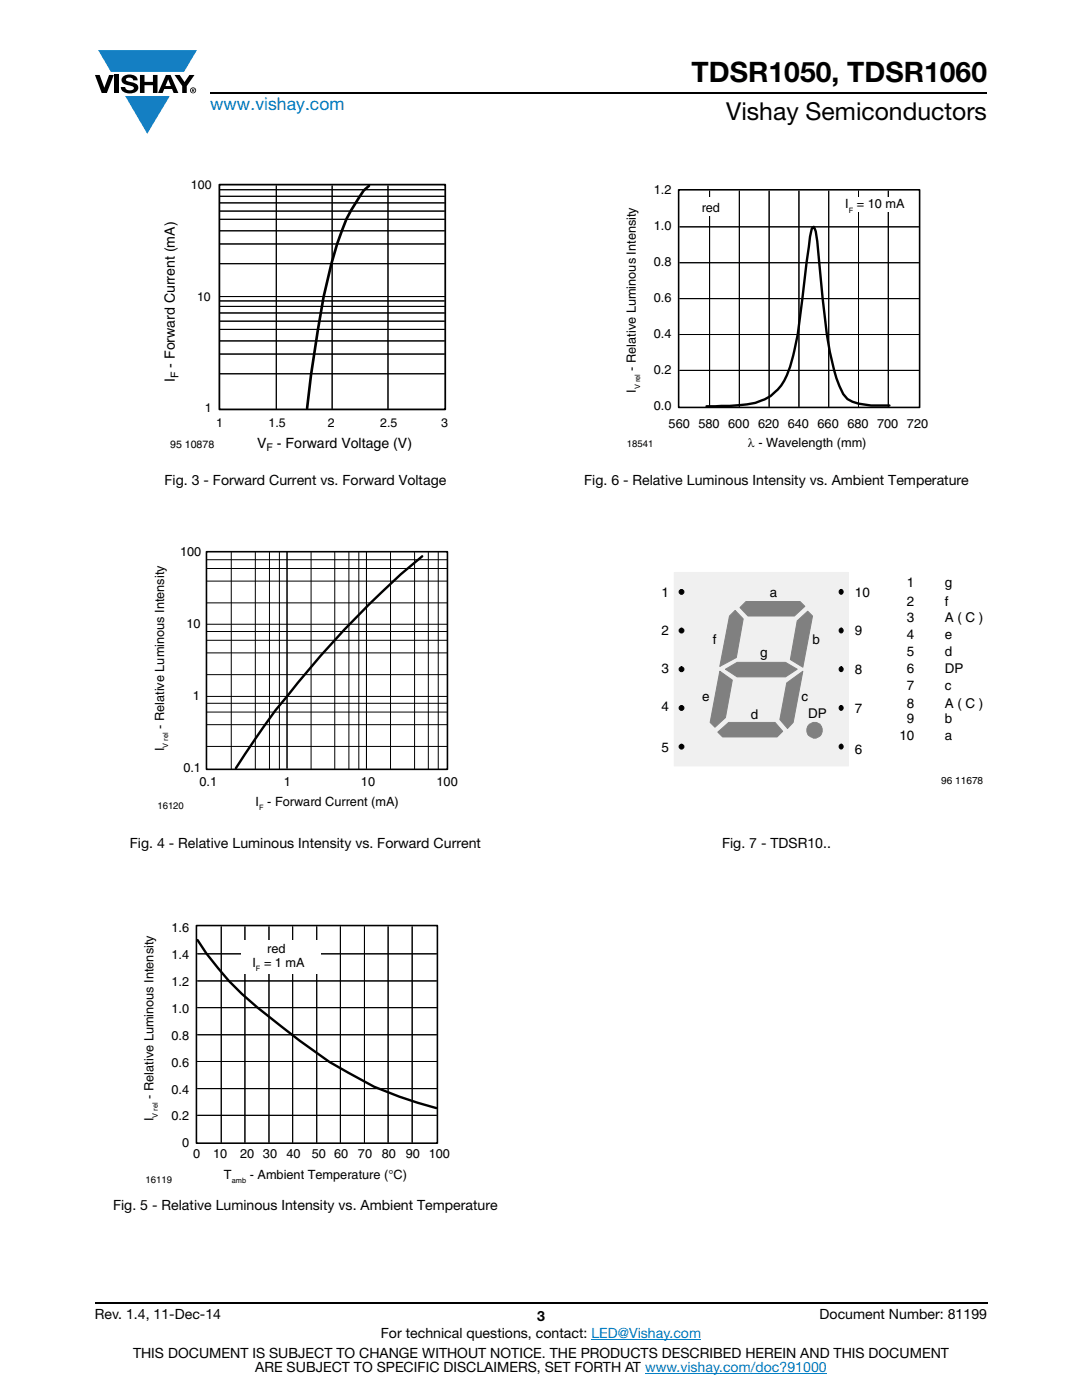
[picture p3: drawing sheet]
<svg xmlns="http://www.w3.org/2000/svg" width="216mm" height="279mm" viewBox="0 0 216 279" stroke-linecap="round" stroke-linejoin="round" font-family="sans-serif">
<g fill="#147fc3">
<path d="M19.6 10h19.7l-2.6 4.3h-1.1h-13.5z"/>
<path d="M25 19.2h8.9l-4.5 7.5z"/>
</g>
<g fill="#000">
<path d="M18.9 15h1l.9 2.5 1-2.5h.9l-1.4 3.6h-1zM22.9 15h.9v3.6h-.9zM24.6 15.3a2.1 2.1 0 0 1 2.8 .3l.1 .4h-.9a.79 .79 0 0 0-.7-.5 .79 .79 0 0 0-.8 .4l.3 .3 1 .2a1.08 1.08 0 0 1 1.2 1 1.08 1.08 0 0 1-1.1 1.2 1.73 1.73 0 0 1-2.4-1.2h.9a.96 .96 0 0 0 .8 .6 .96 .96 0 0 0 .9-.4 1.31 1.31 0 0 0-1.2-.6 1.03 1.03 0 0 1-1.1-.6 1.03 1.03 0 0 1 .2-1.1zM27.9 15h.9v1.3h1.7v-1.3h.9v3.6h-.9v-1.6h-1.7v1.6h-.9zM34.8 15h1.1l.9 1.4 1-1.4h1l-1.5 2.2v1.4h-.9v-1.4z"/>
<path d="M33.6 15.9l.5 1.3h-1.1zM33.1 15l-1.6 3.6h1l.3-.8h1.5l.3 .8h1l-1.6-3.6z"/>
<path d="M38.4 17.8h.2v.2h-.2zM38.3 17.7v.7h.1v-.3l.4 .3-.2-.3 .2-.2-.1-.2z"/>
<path d="M38.1 18a.46 .46 0 0 1 .9 0 .46 .46 0 0 1-.9 0zM37.9 18a.6 .6 0 0 0 1.2 0 .6 .6 0 0 0-1.2 0z"/>
</g>
<path d="M42 18.6h155M18.9 260h178.1" fill="none" stroke="#000" stroke-width=".36"/>
<path d="M118 267.3h21.9M128.7 274h36.3" fill="none" stroke="#007ec4" stroke-width=".2"/>
<g fill="none" stroke="#000" stroke-width=".2">
<path d="M43.8 37.9h44.9M43.8 39.2h44.9M55.1 37.1v44.5M66.3 37.1v44.5M77.4 37.1v44.5M43.8 40.5h44.9M43.8 42.1h44.9M43.8 43.8h44.9M43.8 46.1h44.9M43.8 48.7h44.9M43.8 52.6h44.9M43.8 59.2h44.9"/>
<path d="M43.8 60.1h44.9M43.8 61.2h44.9M43.8 62.5h44.9M43.8 64.1h44.9M43.8 65.7h44.9M43.8 68h44.9M43.8 70.7h44.9M43.8 74.6h44.9M41.2 116h48.1M41.2 113.5h48.1M41.2 111.7h48.1M46.1 110.2v43.2"/>
<path d="M50.9 110.2v43.2M53.8 110.2v43.2M55.7 110.2v43.2M57.3 110v43.4M62.1 110.2v43.2M66.8 110.2v43.2M69.6 110.2v43.2M71.6 110.2v43.2M73.1 110v43.4M77.9 110.2v43.2M82.7 110.2v43.2M85.5 110.2v43.2"/>
<path d="M87.4 110.2v43.2M41.2 139h48.1M41.2 134.6h48.1M41.2 130.3h48.1M41.2 127.8h48.1M41.2 126h48.1M41.2 124.6h48.1M41.2 120.3h48.1M41.2 149h48.1M41.2 144.6h48.1M41.2 142.1h48.1M41.2 140.4h48.1"/>
<path d="M39.4 195.8h47.7M39.4 190.4h47.7M44.1 184.9v43.1M48.9 184.9v43.1M53.7 184.9v43.1M58.4 184.9v43.1M63.2 184.9v43.1M67.9 184.9v43.1M72.7 184.9v43.1M77.4 184.9v43.1M82.2 184.9v43.1M39.4 217.3h47.7"/>
<path d="M39.4 211.8h47.7M39.4 206.5h47.7M39.4 201.1h47.7M39.4 222.6h47.7"/>
</g>
<path d="M73.6 37.1l-1 .9-.8 1.2a32.4 32.4 0 0 0-4.5 9.5l-1.2 3.9-1.5 6.7-2.5 15.5-.8 6.7" fill="none" stroke="#000" stroke-width=".53"/>
<path d="M43.8 36.8h45v44.9h-45z" fill="none" stroke="#000" stroke-width=".35"/>
<path d="M41.2 110.1h48.1v43.4h-48.1zM39.2 184.7h48.1v43.4h-48.1z" fill="none" stroke="#000" stroke-width=".32"/>
<path d="M84.3 111a190.8 190.8 0 0 0-33.3 36.4l-3.9 5.9M39.4 187.6a58 58 0 0 0 11.9 13.4l4.8 3.8a86 86 0 0 0 18.5 12.1l5.1 2 7.3 2.2" fill="none" stroke="#000" stroke-width=".48"/>
<path d="M48.2 187.8h15.8v6.6h-15.8z" fill="#fff"/>
<path d="M141.6 38.1v43.1M147.5 38.1v43.1M153.5 38.1v43.1M159.4 38.1v43.1M165.4 38.1v43.1M171.3 38.1v43.1M177.2 38.1v43.1M135.6 59.6h47.7M135.6 52.4h47.7M135.6 45.3h47.7M135.6 73.9h47.7M135.6 66.8h47.7" fill="none" stroke="#000" stroke-width=".2"/>
<path d="M177.5 80.9a19.4 19.4 0 0 1-7.4-.7l-1-.6-.8-1a37.9 37.9 0 0 1-3.3-11.9l-.9-7.2-1-11.3-.3-2-.4-.9-.4 .3-.4 1.7-1.5 12.3a72.5 72.5 0 0 1-2 12 12.6 12.6 0 0 1-4.3 7.4 13.1 13.1 0 0 1-6.3 1.9l-6.5 .2" fill="none" stroke="#000" stroke-width=".48"/>
<path d="M135.4 37.9h48.1v43.4h-48.1z" fill="none" stroke="#000" stroke-width=".32"/>
<g fill="#fff">
<path d="M166.7 39.4h15v3h-15z"/>
<path d="M137.4 39.4h9.2v3.6h-9.2z"/>
<path d="M132 114.2h65v42.6h-65z"/>
</g>
<path d="M134.5 114.3h34.8v38.6h-34.8z" fill="#f0f0f0"/>
<path d="M134.5 114.3h34.8v38.6h-34.8z" fill="none" stroke="#f0f0f0" stroke-width=".2"/>
<circle cx="162.6" cy="145.7" r="1.6" fill="#808080"/>
<circle cx="162.6" cy="145.7" r="1.6" fill="none" stroke="#808080" stroke-width=".2"/>
<path d="M147.7 121.3l1.2-1.3h10.7l1 1-2.1 1.9h-9.2z" fill-rule="evenodd" fill="#808080"/>
<path d="M147.7 121.3l1.2-1.3h10.7l1 1-2.1 1.9h-9.2z" fill="none" stroke="#808080" stroke-width=".2"/>
<path d="M143.2 146.1l2.2-1.9h9.3l1.5 1.7-1.1 1.2h-10.9z" fill-rule="evenodd" fill="#808080"/>
<path d="M143.2 146.1l2.2-1.9h9.3l1.5 1.7-1.1 1.2h-10.9z" fill="none" stroke="#808080" stroke-width=".2"/>
<path d="M146.7 121.8l1.6 1.7-1.4 7.7-3.3 1.8 2-10.1z" fill-rule="evenodd" fill="#808080"/>
<path d="M146.7 121.8l1.6 1.7-1.4 7.7-3.3 1.8 2-10.1z" fill="none" stroke="#808080" stroke-width=".2"/>
<path d="M159.1 123.9l2.1-1.9 .9 .9-1.9 10.3-2.5-1.6z" fill-rule="evenodd" fill="#808080"/>
<path d="M159.1 123.9l2.1-1.9 .9 .9-1.9 10.3-2.5-1.6z" fill="none" stroke="#808080" stroke-width=".2"/>
<path d="M157 136.3l3.2-2.3-1.9 10.2-1.2 1.2-1.5-1.8z" fill-rule="evenodd" fill="#808080"/>
<path d="M157 136.3l3.2-2.3-1.9 10.2-1.2 1.2-1.5-1.8z" fill="none" stroke="#808080" stroke-width=".2"/>
<path d="M143.6 134l2.5 1.7-1.3 7.5-2.1 1.9-1-.9z" fill-rule="evenodd" fill="#808080"/>
<path d="M143.6 134l2.5 1.7-1.3 7.5-2.1 1.9-1-.9z" fill="none" stroke="#808080" stroke-width=".2"/>
<path d="M144.8 133.6l2.3-1.4h9.6l2.4 1.4-2.4 1.5h-9.6z" fill-rule="evenodd" fill="#808080"/>
<path d="M144.8 133.6l2.3-1.4h9.6l2.4 1.4-2.4 1.5h-9.6z" fill="none" stroke="#808080" stroke-width=".2"/>
<g fill="#000">
<circle cx="136" cy="118.1" r=".48"/>
<circle cx="167.9" cy="118.1" r=".43"/>
<circle cx="136" cy="133.6" r=".48"/>
<circle cx="136" cy="125.8" r=".48"/>
<circle cx="167.9" cy="125.8" r=".43"/>
<circle cx="167.9" cy="133.5" r=".43"/>
<circle cx="136" cy="141.3" r=".48"/>
<circle cx="136" cy="149" r=".48"/>
<circle cx="167.9" cy="141.2" r=".43"/>
<circle cx="167.9" cy="149" r=".43"/>
</g>
<g fill="none" stroke="#000" stroke-width=".2">
<circle cx="136" cy="118.1" r=".48"/>
<circle cx="167.9" cy="118.1" r=".43"/>
<circle cx="136" cy="133.6" r=".48"/>
<circle cx="136" cy="125.8" r=".48"/>
<circle cx="167.9" cy="125.8" r=".43"/>
<circle cx="167.9" cy="133.5" r=".43"/>
<circle cx="136" cy="141.3" r=".48"/>
<circle cx="136" cy="149" r=".48"/>
<circle cx="167.9" cy="141.2" r=".43"/>
<circle cx="167.9" cy="149" r=".43"/>
</g>
<text font-size="5.6" x="138" y="16.4">TDSR1050, TDSR1060</text>
<text font-size="4.9" x="144.9" y="24">Vishay Semiconductors</text>
<text font-size="3.5" fill="#007ec4" x="42" y="21.9">www.vishay.com</text>
<g font-size="2.8">
<text x="34.9" y="76.3" transform="rotate(-90 34.9 76.3)">I</text>
<text x="34.9" y="73.4" transform="rotate(-90 34.9 73.4)">- Forward Current (mA)</text>
<text x="51.3" y="89.3">V</text>
<text x="55.3" y="89.3">- Forward Voltage (V)</text>
<text x="32.8" y="96.8">Fig. 3 - Forward Current vs. Forward Voltage</text>
<text x="116.6" y="96.8">Fig. 6 - Relative Luminous Intensity vs. Ambient Temperature</text>
<text x="25.9" y="169.2">Fig. 4 - Relative Luminous Intensity vs. Forward Current</text>
<text x="144.1" y="169.2">Fig. 7 - TDSR10..</text>
<text x="22.6" y="241.5">Fig. 5 - Relative Luminous Intensity vs. Ambient Temperature</text>
<text x="18.9" y="263.3">Rev. 1.4, 11-Dec-14</text>
<text x="107.2" y="263.6">3</text>
<text x="163.6" y="263.3">Document Number: 81199</text>
<text x="76" y="267.1">For technical questions, contact: LED@Vishay.com</text>
<text x="26.5" y="271">THIS DOCUMENT IS SUBJECT TO CHANGE WITHOUT NOTICE. THE PRODUCTS DESCRIBED HEREIN AND THIS DOCUMENT</text>
<text x="50.9" y="273.8">ARE SUBJECT TO SPECIFIC DISCLAIMERS, SET FORTH AT www.vishay.com/doc?91000</text>
</g>
<g font-size="2.7">
<text x="132" y="119.1">1</text>
<text x="153.6" y="119.2">a</text>
<text x="170.6" y="119.1">10</text>
<text x="181" y="117.2">1</text>
<text x="188.5" y="117.2">g</text>
<text x="181" y="120.9">2</text>
<text x="181" y="124.2">3</text>
<text x="188.5" y="124.2">A ( C )</text>
<text x="188.5" y="120.9">f</text>
<text x="132" y="126.6">2</text>
<text x="142.3" y="128.6">f</text>
<text x="151.7" y="131.1">g</text>
<text x="162.1" y="128.6">b</text>
<text x="170.6" y="126.7">9</text>
<text x="181" y="127.6">4</text>
<text x="181" y="130.9">5</text>
<text x="188.5" y="127.6">e</text>
<text x="188.5" y="130.9">d</text>
<text x="132" y="134.3">3</text>
<text x="170.6" y="134.6">8</text>
<text x="181" y="134.3">6</text>
<text x="181" y="137.6">7</text>
<text x="188.5" y="134.3">DP</text>
<text x="188.5" y="137.6">c</text>
<text x="132" y="141.8">4</text>
<text x="140.1" y="139.8">e</text>
<text x="149.8" y="143.5">d</text>
<text x="160" y="139.8">c</text>
<text x="161.2" y="143.3">DP</text>
<text x="170.6" y="142.3">7</text>
<text x="181" y="141.3">8</text>
<text x="188.5" y="141.3">A ( C )</text>
<text x="179.5" y="147.7">10</text>
<text x="181" y="144.3">9</text>
<text x="188.5" y="147.7">a</text>
<text x="188.5" y="144.3">b</text>
<text x="132" y="150">5</text>
<text x="170.6" y="150.5">6</text>
</g>
<g font-size="2.5">
<text x="38.1" y="37.8">100</text>
<text x="130.4" y="38.8">1.2</text>
<text x="168.6" y="41.6">I = 10 mA</text>
<text x="130.4" y="46">1.0</text>
<text x="140" y="42.2">red</text>
<text x="130.4" y="53.1">0.8</text>
<text x="39.3" y="60">10</text>
<text x="130.4" y="60.3">0.6</text>
<text x="130.4" y="67.4">0.4</text>
<text x="126.9" y="74" transform="rotate(-90 126.9 74)">- Relative Luminous Intensity</text>
<text x="130.4" y="74.6">0.2</text>
<text x="40.9" y="82.2">1</text>
<text x="126.9" y="78.4" transform="rotate(-90 126.9 78.4)">I</text>
<text x="130.4" y="81.8">0.0</text>
<text x="43.1" y="85.2">1</text>
<text x="53.6" y="85.2">1.5</text>
<text x="65.4" y="85.2">2</text>
<text x="75.9" y="85.2">2.5</text>
<text x="88.1" y="85.2">3</text>
<text x="133.4" y="85.4">560 580 600 620 640 660 680 700 720</text>
<text x="149.2" y="89.2">λ - Wavelength (mm)</text>
<text x="36" y="111">100</text>
<text x="37.2" y="125.3">10</text>
<text x="38.5" y="139.7">1</text>
<text x="32.7" y="149.9" transform="rotate(-90 32.7 149.9)">I</text>
<text x="32.7" y="145.5" transform="rotate(-90 32.7 145.5)">- Relative Luminous Intensity</text>
<text x="36.6" y="154">0.1</text>
<text x="39.8" y="156.9">0.1</text>
<text x="51" y="160.8">I - Forward Current (mA)</text>
<text x="56.6" y="156.9">1</text>
<text x="72" y="156.9">10</text>
<text x="87.1" y="156.9">100</text>
<text x="34.2" y="191.4">1.4</text>
<text x="34.2" y="186">1.6</text>
<text x="53.3" y="190.3">red</text>
<text x="34.2" y="196.8">1.2</text>
<text x="50.4" y="192.9">I = 1 mA</text>
<text x="34.2" y="202.1">1.0</text>
<text x="34.2" y="207.5">0.8</text>
<text x="34.2" y="212.8">0.6</text>
<text x="30.7" y="219.3" transform="rotate(-90 30.7 219.3)">- Relative Luminous Intensity</text>
<text x="34.2" y="218.3">0.4</text>
<text x="30.7" y="223.7" transform="rotate(-90 30.7 223.7)">I</text>
<text x="34.2" y="223.6">0.2</text>
<text x="36.3" y="228.9">0</text>
<text x="38.6" y="231.2">0</text>
<text x="42.5" y="231.2">10</text>
<text x="47.9" y="231.2">20 30</text>
<text x="57.1" y="231.2">40</text>
<text x="62.2" y="231.2">50 60</text>
<text x="71.4" y="231.2">70</text>
<text x="76.2" y="231.2">80</text>
<text x="80.9" y="231.2">90</text>
<text x="85.6" y="231.2">100</text>
<text x="44.7" y="235.3">T</text>
<text x="49.8" y="235.3">- Ambient Temperature (°C)</text>
</g>
<g font-size="2.1">
<text x="35.6" y="75.5" transform="rotate(-90 35.6 75.5)">F</text>
<text x="33.9" y="89.5">95 10878</text>
<text x="53.2" y="90">F</text>
</g>
<text font-size="2" x="187.8" y="156.4">96 11678</text>
<g font-size="1.9">
<text x="125.1" y="89.2">18541</text>
<text x="31.4" y="161.4">16120</text>
<text x="29" y="236">16119</text>
</g>
<g font-size="1.5">
<text x="169.3" y="42.4">F</text>
<text x="127.7" y="77.7" transform="rotate(-90 127.7 77.7)">V rel</text>
<text x="33.6" y="149.2" transform="rotate(-90 33.6 149.2)">V rel</text>
<text x="51.7" y="161.6">F</text>
<text x="51.1" y="193.8">F</text>
<text x="31.5" y="223" transform="rotate(-90 31.5 223)">V rel</text>
<text x="46.2" y="236.1">amb</text>
</g>
</svg>
